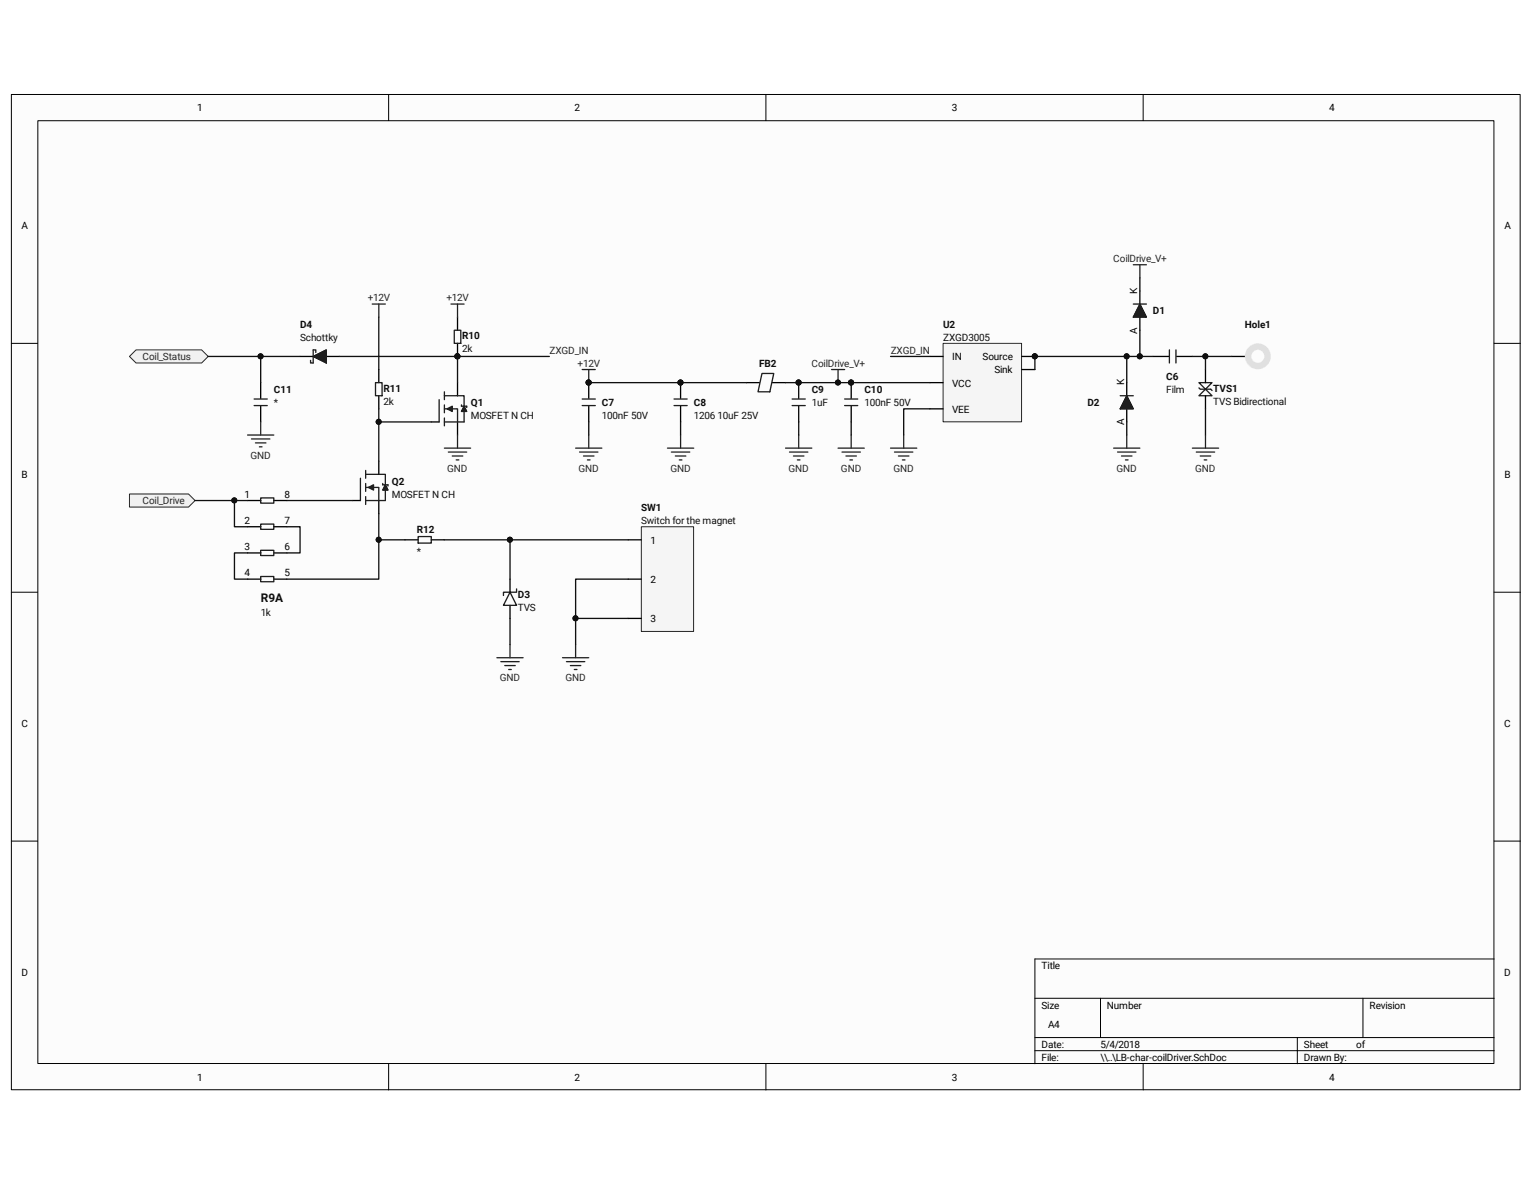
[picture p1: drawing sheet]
<svg xmlns="http://www.w3.org/2000/svg" width="279mm" height="216mm" viewBox="0 0 279 216" stroke-linecap="round" stroke-linejoin="round" font-family="sans-serif">
<path d="M2.1 17.3h275.1v181.4h-275.1z" fill="#fcfcfc"/>
<path d="M2.1 17.2h275.1v181.5h-275.1z" fill="none" stroke="#000" stroke-width=".18"/>
<path d="M6.9 22.1h265.6v171.8h-265.6z" fill="#fcfcfc"/>
<g fill="none" stroke="#000" stroke-width=".18">
<path d="M70.9 17.2v4.8M139.7 17.2v4.8M208.5 17.2v4.8M6.9 22h265.6v171.9h-265.6zM2.1 62.6h4.8M272.5 62.6h4.8M2.1 108h4.8M272.5 108h4.8M2.1 153.4h4.8M272.5 153.4h4.8M272.5 174.9h-83.8v19.1M70.9 194v4.8"/>
<path d="M139.7 194v4.8M188.7 182h83.8M188.7 189.2h83.8M188.7 191.6h83.8M200.7 182v7.2M208.5 194v4.8M236.6 189.2v4.8M248.6 182v7.2"/>
</g>
<g fill="none" stroke="#262626" stroke-width=".24">
<path d="M124.1 79.3v2.4M145.7 79.3v2.4M155.2 79.3v2.4M164.8 79.3v2.4M121.7 81.7h4.8M122.4 82.4h3.4M123.2 83.2h1.9M123.9 83.9h.5M143.3 81.7h4.8M144 82.4h3.3M144.7 83.2h1.9M145.4 83.9h.5"/>
<path d="M152.8 81.7h4.8M153.6 82.4h3.3M154.3 83.2h1.9M155 83.9h.5M162.4 81.7h4.8M163.1 82.4h3.4M163.9 83.2h1.9M164.6 83.9h.4"/>
</g>
<path d="M207.9 53.1v2.3M207.9 57.8v2.4M124.1 69.8v2.8M124.1 74.1v2.8M136.1 69.8h2.4M140.9 69.8h2.4M145.7 69.8v2.8M145.7 74.1v2.8M155.2 69.8v2.8M155.2 74.1v2.8" fill="none" stroke="#000" stroke-width=".24"/>
<g fill="#0e0e0e" stroke="#0e0e0e" stroke-width=".18">
<circle cx="155.2" cy="69.8" r=".45"/>
<circle cx="145.6" cy="69.8" r=".45"/>
<circle cx="124.1" cy="69.8" r=".45"/>
</g>
<path d="M206.7 55.4h2.4M207.9 55.4l1.2 2.4h-2.4zM122.9 72.8h2.4M122.9 74h2.4M139 68.1h2.1l-.7 3.3h-2.2zM144.5 72.8h2.4M144.5 74h2.4M154 72.8h2.4M154 74h2.4" fill="none" stroke="#1c1c1c" stroke-width=".24"/>
<path d="M207.9 55.4l1.2 2.4h-2.4z" fill="#1c1c1c"/>
<path d="M207.9 55.4l1.2 2.4h-2.4z" fill="none" stroke="#1c1c1c" stroke-width=".18"/>
<path d="M205.5 69.8v2.4M205.5 74.6v2.3" fill="none" stroke="#000" stroke-width=".24"/>
<path d="M204.3 72.2h2.4M205.5 72.2l1.2 2.4h-2.4z" fill="none" stroke="#1c1c1c" stroke-width=".24"/>
<path d="M205.5 72.2l1.2 2.4h-2.4z" fill="#1c1c1c"/>
<path d="M205.5 72.2l1.2 2.4h-2.4z" fill="none" stroke="#1c1c1c" stroke-width=".18"/>
<g fill="none" stroke="#262626" stroke-width=".24">
<path d="M206.7 48.3h2.4M207.9 48.3v2.4M106.2 67.4h2.4M107.4 67.4v2.4M107.4 79.3v2.4M151.6 67.4h2.4M152.8 67.4v2.4M205.5 79.3v2.4M219.9 79.3v2.4M105 81.7h4.8M105.7 82.4h3.3M106.4 83.2h1.9"/>
<path d="M107.1 83.9h.5M203.1 81.7h4.8M203.8 82.4h3.4M204.5 83.2h1.9M205.3 83.9h.4M217.5 81.7h4.7M218.2 82.4h3.3M218.9 83.2h1.9M219.6 83.9h.5"/>
</g>
<g fill="#0e0e0e" stroke="#0e0e0e" stroke-width=".18">
<circle cx="107.4" cy="69.8" r=".45"/>
<circle cx="152.8" cy="69.8" r=".45"/>
</g>
<path d="M107.4 69.8v2.8M107.4 74.1v2.8M219.9 67.4v2.4M219.9 72.2v2.4M45.2 91.3h2.3M45.2 96h2.3M49.9 91.3h2.4M49.9 96h2.4M45.2 100.8h2.3M45.2 105.6h2.3M49.9 100.8h2.4M49.9 105.6h2.4" fill="none" stroke="#000" stroke-width=".24"/>
<path d="M106.2 72.8h2.4M106.2 74h2.4M218.7 72.2l1.2-1.2 1.1 1.2zM218.7 69.8h2.3l-1.1 1.2zM218.7 70.7l.2 .3h1.9l.2 .2M47.5 90.8h2.4v.9h-2.4zM47.5 95.6h2.4v.9h-2.4zM47.5 100.3h2.4v1h-2.4zM47.5 105.1h2.4v1h-2.4z" fill="none" stroke="#1c1c1c" stroke-width=".24"/>
<path d="M23.6 90.1h10.8l1.2 1.2-1.2 1.2h-10.8z" fill-rule="evenodd" fill="#f0f0f0" stroke="#262626" stroke-width=".18"/>
<path d="M172 62.7h14.3v14.2h-14.3z" fill="#f5f5f5"/>
<path d="M172 62.6h14.3v14.3h-14.3z" fill="none" stroke="#262626" stroke-width=".18"/>
<path d="M169.6 69.8h2.4M169.6 65h2.4M169.6 74.6h2.4M186.3 65h2.4M186.3 67.4h2.4" fill="none" stroke="#000" stroke-width=".24"/>
<circle cx="188.7" cy="65" r=".45" fill="#0e0e0e" stroke="#0e0e0e" stroke-width=".18"/>
<path d="M117 96.1h9.5v19h-9.5z" fill="#f5f5f5"/>
<path d="M117 96.1h9.5v19h-9.5z" fill="none" stroke="#262626" stroke-width=".18"/>
<path d="M64.3 91.3h1.4M69.1 91.3v2.4M73.9 98.4h2.4M78.7 98.4h2.3M114.6 98.4h2.3M93 105.6v2.4M93 110.4v2.4M114.6 105.6h2.3M114.6 112.8h2.3" fill="none" stroke="#000" stroke-width=".24"/>
<path d="M90.6 119.9h4.8M93 117.5v2.4M102.6 119.9h4.8M105 117.5v2.4M91.3 120.6h3.4M92.1 121.4h1.9M92.8 122.1h.5M103.3 120.6h3.4M104 121.4h1.9M104.7 122.1h.5" fill="none" stroke="#262626" stroke-width=".24"/>
<path d="M65.7 87.2v4.1M66.7 88.9h2.4v2.4h-2.4M66.7 86.5h2.4M76.3 97.8h2.4v1.2h-2.4zM93 108l1.2 2.4h-2.4zM94.2 107.4v.6h-2.4v.6" fill="none" stroke="#1c1c1c" stroke-width=".24"/>
<path d="M67.2 88.9l.9-.5v1z" fill="#1c1c1c"/>
<path d="M66.7 85.8v1.4M66.7 88.2v1.4M66.7 90.6v1.4M67.2 88.9l.9-.5v1zM69.1 86.5h1.2v1.9M69.8 88.4h1M70.3 88.4l.5 1h-1zM70.3 89.4v1.9h-1.2" fill="none" stroke="#1c1c1c" stroke-width=".24"/>
<path d="M69.1 84.1v2.4" fill="none" stroke="#000" stroke-width=".24"/>
<path d="M70.3 88.4l.5 1h-1z" fill="#1c1c1c"/>
<path d="M70.3 88.4l.5 1h-1z" fill="none" stroke="#1c1c1c" stroke-width=".18"/>
<path d="M68.5 69.8h1.2v2.4h-1.2zM80.1 72.9v4M81 74.6h2.4v2.3h-2.4M81 72.2h2.4M69.8 88.2v.2M70.8 88.4v.2" fill="none" stroke="#1c1c1c" stroke-width=".24"/>
<path d="M69.1 67.4v2.4M69.1 72.2v2.4M78.7 76.9h1.4M83.4 76.9v2.4" fill="none" stroke="#000" stroke-width=".24"/>
<path d="M81.5 74.6l1-.5v.9z" fill="#1c1c1c"/>
<path d="M81 71.4v1.5M81 73.8v1.5M81 76.2v1.5M81.5 74.6l1-.5v.9zM83.4 72.2h1.2v1.9M84.2 74.1h.9M84.6 74.1l.5 .9h-.9zM84.6 75v1.9h-1.2" fill="none" stroke="#1c1c1c" stroke-width=".24"/>
<path d="M83.4 69.8v2.4" fill="none" stroke="#000" stroke-width=".24"/>
<path d="M84.6 74.1l.5 .9h-.9z" fill="#1c1c1c"/>
<path d="M84.6 74.1l.5 .9h-.9z" fill="none" stroke="#1c1c1c" stroke-width=".18"/>
<path d="M46.3 72.8h2.4M46.3 74h2.4M57.1 65l2.4-1.2v2.4zM57.1 63.8v2.4M82.8 60.2h1.2v2.4h-1.2zM84.2 73.8v.3M85.1 74.1v.2M213.3 63.8v2.4M214.5 63.8v2.4" fill="none" stroke="#1c1c1c" stroke-width=".24"/>
<g fill="none" stroke="#262626" stroke-width=".24">
<path d="M67.9 55.4h2.4M69.1 55.4v2.4M82.2 55.4h2.4M83.4 55.4v2.4M45.2 79.3h4.7M47.5 76.9v2.4M83.4 79.3v2.4M45.9 80h3.3M46.6 80.8h1.9M47.3 81.5h.5M81 81.7h4.8M81.8 82.4h3.3"/>
<path d="M82.5 83.2h1.9M83.2 83.9h.5"/>
</g>
<path d="M83.4 57.8v2.4M47.5 69.8v2.8M47.5 74.1v2.8M54.7 65h2.4M59.5 65h2.4M83.4 62.6v2.4M210.3 65h2.9M214.6 65h2.9M224.6 65h2.4" fill="none" stroke="#000" stroke-width=".24"/>
<circle cx="83.4" cy="65" r=".45" fill="#0e0e0e" stroke="#0e0e0e" stroke-width=".18"/>
<circle cx="229.4" cy="65" r="1.77" fill="none" stroke="#e4e4e4" stroke-width="1.2"/>
<path d="M57.1 65l2.4-1.2v2.4z" fill="#1c1c1c"/>
<path d="M57.1 65l2.4-1.2v2.4z" fill="none" stroke="#1c1c1c" stroke-width=".18"/>
<path d="M56.6 65.7v.5h.5M57.1 63.8h.5v.5" fill="none" stroke="#1c1c1c" stroke-width=".24"/>
<path d="M23.6 65l1.2-1.2h12l1.2 1.2-1.2 1.2h-12z" fill-rule="evenodd" fill="#f0f0f0" stroke="#262626" stroke-width=".18"/>
<g fill="none" stroke="#0e0e0e" stroke-width=".24">
<path d="M69.1 57.8v9.6M207.9 50.7v2.4M38 65h16.7M47.5 65v4.8M61.9 65h21.5M69.1 74.6v2.3h9.6M69.1 76.9v7.2M100.2 65h-16.8v4.8M107.4 69.8h28.7M107.4 76.9v2.4M124.1 76.9v2.4M143.3 69.8h26.3"/>
<path d="M145.7 76.9v2.4M155.2 76.9v2.4M162.4 65h7.2M169.6 74.6h-4.8v4.7M205.5 65v4.8M205.5 76.9v2.4M207.9 60.2v4.8M210.3 65h-21.6v2.4M217.5 65h7.1M219.9 65v2.4M219.9 74.6v4.7M35.6 91.3h9.6"/>
<path d="M42.8 91.3v4.7h2.4M52.3 96h2.4v4.8h-2.4M52.3 91.3h12M69.1 93.7v4.7h4.8M69.1 98.4v7.2h-16.8M81 98.4h33.6M93 98.4v7.2M45.2 100.8h-2.4v4.8h2.4M93 112.8v4.7M105 112.8h9.6M114.6 105.6h-9.6v11.9"/>
</g>
<g fill="#0e0e0e" stroke="#0e0e0e" stroke-width=".18">
<circle cx="155.2" cy="69.8" r=".45"/>
<circle cx="152.8" cy="69.8" r=".45"/>
<circle cx="145.6" cy="69.8" r=".45"/>
<circle cx="205.5" cy="65" r=".45"/>
<circle cx="207.9" cy="65" r=".45"/>
<circle cx="42.7" cy="91.2" r=".45"/>
<circle cx="219.8" cy="65" r=".45"/>
<circle cx="105" cy="112.7" r=".45"/>
<circle cx="93" cy="98.4" r=".45"/>
<circle cx="69.1" cy="98.4" r=".45"/>
<circle cx="69.1" cy="76.9" r=".45"/>
<circle cx="83.4" cy="65" r=".45"/>
<circle cx="188.7" cy="65" r=".45"/>
<circle cx="47.5" cy="65" r=".45"/>
<circle cx="107.4" cy="69.8" r=".45"/>
<circle cx="124.1" cy="69.8" r=".45"/>
</g>
<text font-size="2.2" fill="#0e0e0e" x="47.5" y="109.8">R9A</text>
<g font-size="1.8">
<text x="36" y="20.3">1</text>
<text x="104.8" y="20.3">2</text>
<text x="173.6" y="20.3">3</text>
<text x="242.4" y="20.3">4</text>
<text x="3.9" y="41.8">A</text>
<text x="274.4" y="41.8">A</text>
<text x="207.4" y="53.6" transform="rotate(-90 207.4 53.6)">K</text>
<text x="173.7" y="65.7">IN</text>
<text x="179.2" y="65.7">Source</text>
<text x="207.4" y="60.8" transform="rotate(-90 207.4 60.8)">A</text>
<text x="173.7" y="70.5">VCC</text>
<text x="181.4" y="68.1">Sink</text>
<text x="205" y="70.2" transform="rotate(-90 205 70.2)">K</text>
<text x="173.7" y="75.3">VEE</text>
<text x="205" y="77.6" transform="rotate(-90 205 77.6)">A</text>
<text x="3.9" y="87.2">B</text>
<text x="274.4" y="87.2">B</text>
<text x="44.6" y="90.8">1</text>
<text x="44.6" y="95.5">2</text>
<text x="51.9" y="90.8">8</text>
<text x="51.9" y="95.5">7</text>
<text x="44.6" y="100.3">3</text>
<text x="51.9" y="100.3">6</text>
<text x="118.6" y="99.1">1</text>
<text x="44.6" y="105.1">4</text>
<text x="51.9" y="105.1">5</text>
<text x="118.6" y="106.3">2</text>
<text x="118.6" y="113.5">3</text>
<text x="3.9" y="132.6">C</text>
<text x="274.3" y="132.6">C</text>
<text x="3.9" y="178">D</text>
<text x="189.9" y="176.8">Title</text>
<text x="274.3" y="178">D</text>
<text x="189.9" y="183.9">Size</text>
<text x="201.9" y="183.9">Number</text>
<text x="249.8" y="183.9">Revision</text>
<text x="189.9" y="191.1">Date:</text>
<text x="191.1" y="187.5">A4</text>
<text x="200.7" y="191.1">5/4/2018</text>
<text x="237.8" y="191.1">Sheet</text>
<text x="247.4" y="191.1">of</text>
<text x="36" y="197.1">1</text>
<text x="104.8" y="197.1">2</text>
<text x="173.6" y="197.1">3</text>
<text x="189.9" y="193.5">File:</text>
<text x="200.7" y="193.5">\\..\LB-char-coilDriver.SchDoc</text>
<text x="237.8" y="193.5">Drawn By:</text>
<text x="242.4" y="197.1">4</text>
</g>
<g font-size="1.8" fill="#262626">
<text x="203" y="47.8">CoilDrive_V+</text>
<text x="67.1" y="54.9">+12V</text>
<text x="81.4" y="54.9">+12V</text>
<text x="26" y="65.7">Coil_Status</text>
<text x="100.2" y="64.5">ZXGD_IN</text>
<text x="162.4" y="64.5">ZXGD_IN</text>
<text x="105.3" y="66.9">+12V</text>
<text x="148" y="66.9">CoilDrive_V+</text>
<text x="45.7" y="83.6">GND</text>
<text x="81.6" y="86">GND</text>
<text x="105.5" y="86">GND</text>
<text x="122.3" y="86">GND</text>
<text x="143.8" y="86">GND</text>
<text x="153.4" y="86">GND</text>
<text x="162.9" y="86">GND</text>
<text x="203.6" y="86">GND</text>
<text x="218" y="86">GND</text>
<text x="26" y="92">Coil_Drive</text>
<text x="91.1" y="124.2">GND</text>
<text x="103.1" y="124.2">GND</text>
</g>
<g font-size="1.8" fill="#0e0e0e">
<text x="54.7" y="59.7">D4</text>
<text x="172" y="59.7">U2</text>
<text x="210.3" y="57.3">D1</text>
<text x="227" y="59.7">Hole1</text>
<text x="54.7" y="62.1">Schottky</text>
<text x="84.3" y="64.3">2k</text>
<text x="84.3" y="61.9">R10</text>
<text x="172" y="62.1">ZXGD3005</text>
<text x="50" y="71.7">C11</text>
<text x="69.9" y="71.4">R11</text>
<text x="138.5" y="66.9">FB2</text>
<text x="148" y="71.7">C9</text>
<text x="157.6" y="71.7">C10</text>
<text x="212.7" y="69.3">C6</text>
<text x="212.7" y="71.7">Film</text>
<text x="221.3" y="71.4">TVS1</text>
<text x="50" y="74">*</text>
<text x="69.9" y="73.8">2k</text>
<text x="85.9" y="74">Q1</text>
<text x="85.9" y="76.5">MOSFET N CH</text>
<text x="109.8" y="74">C7</text>
<text x="109.8" y="76.5">100nF 50V</text>
<text x="126.5" y="74">C8</text>
<text x="126.5" y="76.5">1206 10uF 25V</text>
<text x="148" y="74">1uF</text>
<text x="157.6" y="74">100nF 50V</text>
<text x="198.3" y="74">D2</text>
<text x="221.3" y="73.8">TVS Bidirectional</text>
<text x="71.5" y="88.4">Q2</text>
<text x="71.5" y="90.8">MOSFET N CH</text>
<text x="116.9" y="93.2">SW1</text>
<text x="116.9" y="95.5">Switch for the magnet</text>
<text x="76" y="101.2">*</text>
<text x="76" y="97.1">R12</text>
<text x="47.5" y="112.3">1k</text>
<text x="94.4" y="109.1">D3</text>
<text x="94.4" y="111.4">TVS</text>
</g>
</svg>
